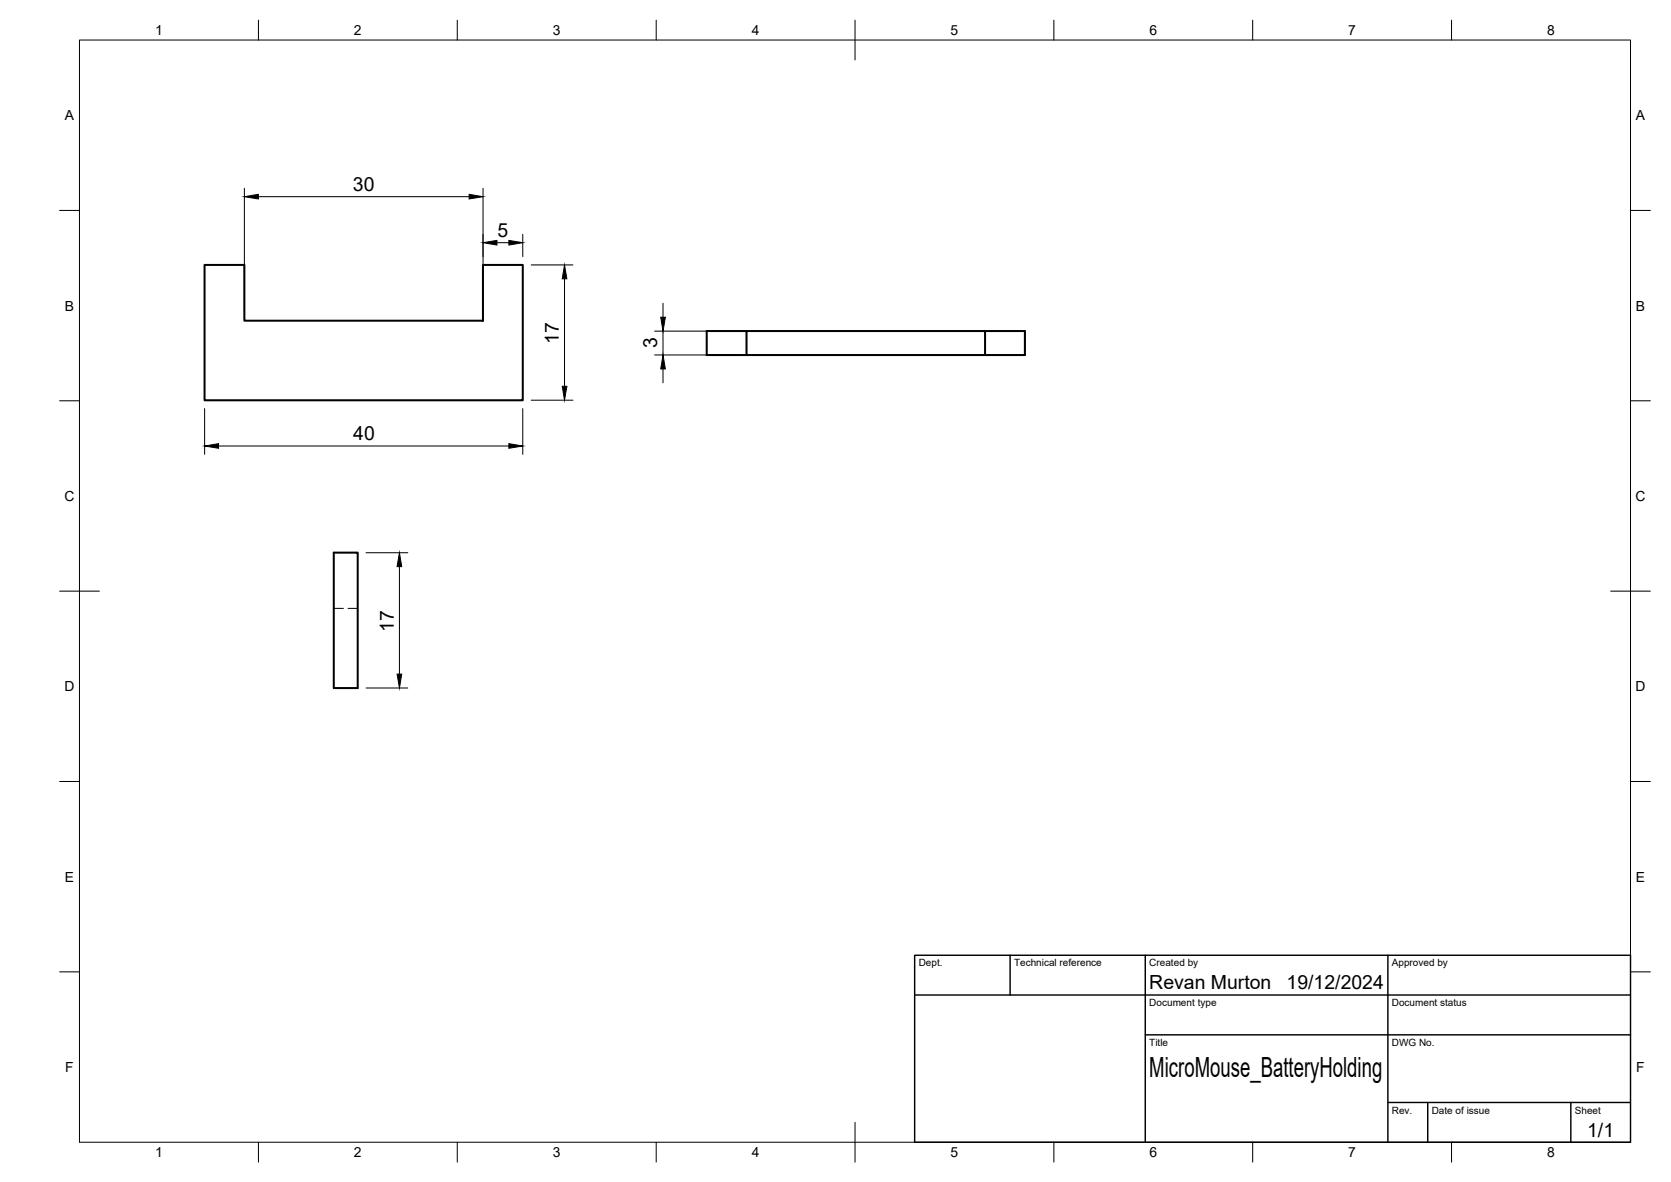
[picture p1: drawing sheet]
<svg xmlns="http://www.w3.org/2000/svg" width="420mm" height="297mm" viewBox="0 0 420 297" stroke-linecap="round" stroke-linejoin="round" font-family="sans-serif">
<!-- layer: Visible -->
<path d="M51.4 66.6h10v14h60v-14h10v34h-80zM177.7 83.2h10v6h-10zM187.7 89.2h70v-6h-10v6M187.7 83.2h60M83.9 138.9h6v34h-6z" fill="none" stroke="#000" stroke-width=".51"/>
<!-- layer: Hidden -->
<path d="M83.9 152.9h2.4M87.5 152.9h2.4" fill="none" stroke="#000" stroke-width=".25"/>
<!-- layer: BORDER -->
<g fill="none" stroke="#000" stroke-width=".25">
<path d="M20 10.1h390v276.9h-390zM65 5.1v5M115 5.1v5M165 5.1v5M215 5.1v10M265 5.1v5M315 5.1v5M365 5.1v5M15 52.9h5M410 52.9h5M15 100.7h5M410 100.7h5"/>
<path d="M15 148.6h10M405 148.6h10M15 196.4h5M410 196.4h5M15 244.2h5M410 244.2h5M65 287v5M115 287v5M165 287v5M215 282.1v9.9M265 287v5M315 287v5"/>
<path d="M365 287v5"/>
</g>
<!-- layer: TITLEBLOCK -->
<path d="M230 240.1h180v46.9h-180zM230 250h180M254 240.1v9.9M288 240.1v46.9M349 240.1v46.9M288 260.1h122M349 277.1h61M359 277.1v9.9M395 277.1v9.9" fill="none" stroke="#000" stroke-width=".36"/>
<!-- layer: FD_Dimensions -->
<g fill="none" stroke="#000" stroke-width=".25">
<path d="M61.4 47.3v31.2M65 49.4h53M121.5 47.3v31.2M131.4 58.9v5.6M124.9 61h3.1M133.6 66.6h10.5M141.9 70.1v27M166.7 76.2v3.5M164.6 83.2h21M164.6 89.2h21M166.7 83.2v6M166.7 92.7v3.5"/>
<path d="M51.5 102.7v11.5M54.9 112.1h73.1M131.4 102.7v11.5M133.6 100.6h10.5M92 138.9h10.5M100.4 142.4v27M92 172.9h10.5"/>
</g>
<path d="M61.4 49.4l3.6-.6v1.2zM118 48.8l3.5 .6-3.5 .6zM121.5 61l3.4-.6v1.2zM128 60.4l3.4 .6-3.4 .6zM141.9 66.6l.6 3.5h-1.1zM166.1 79.7h1.2l-.6 3.5zM141.4 97.1h1.1l-.6 3.5zM166.7 89.2l.6 3.5h-1.2zM51.5 112.1l3.4-.6v1.2zM128 111.5l3.4 .6-3.4 .6zM100.4 138.9l.6 3.5h-1.2zM99.8 169.4h1.2l-.6 3.5z" fill="#000" stroke="#000" stroke-width=".25"/>
<text font-size="7" x="289" y="270.6">MicroMouse_BatteryHolding</text>
<g font-size="4.9">
<text x="88.8" y="47.9">30</text>
<text x="125.1" y="59.5">5</text>
<text x="140.5" y="86.5" transform="rotate(-90 140.5 86.5)">17</text>
<text x="165.2" y="87.6" transform="rotate(-90 165.2 87.6)">3</text>
<text x="88.8" y="110.6">40</text>
<text x="99" y="158.8" transform="rotate(-90 99 158.8)">17</text>
<text x="289" y="248.5">Revan Murton</text>
<text x="323.5" y="248.5">19/12/2024</text>
<text x="399.1" y="285.7">1/1</text>
</g>
<g font-size="3.5">
<text x="39" y="8.8">1</text>
<text x="89" y="8.8">2</text>
<text x="139" y="8.8">3</text>
<text x="189" y="8.8">4</text>
<text x="239" y="8.8">5</text>
<text x="289" y="8.8">6</text>
<text x="339" y="8.8">7</text>
<text x="389" y="8.8">8</text>
<text x="16.3" y="30.2">A</text>
<text x="411.3" y="30.2">A</text>
<text x="16.3" y="78">B</text>
<text x="411.3" y="78">B</text>
<text x="16.2" y="125.9">C</text>
<text x="411.2" y="125.9">C</text>
<text x="16.2" y="173.7">D</text>
<text x="411.2" y="173.7">D</text>
<text x="16.3" y="221.6">E</text>
<text x="411.3" y="221.6">E</text>
<text x="16.4" y="269.4">F</text>
<text x="411.4" y="269.4">F</text>
<text x="39" y="290.8">1</text>
<text x="89" y="290.8">2</text>
<text x="139" y="290.8">3</text>
<text x="189" y="290.8">4</text>
<text x="239" y="290.8">5</text>
<text x="289" y="290.8">6</text>
<text x="339" y="290.8">7</text>
<text x="389" y="290.8">8</text>
</g>
<g font-size="2.5">
<text x="231" y="242.9">Dept.</text>
<text x="255" y="242.9">Technical reference</text>
<text x="289" y="242.9">Created by</text>
<text x="350" y="242.9">Approved by</text>
<text x="289" y="252.8">Document type</text>
<text x="350" y="252.8">Document status</text>
<text x="289" y="262.9">Title</text>
<text x="350" y="262.9">DWG No.</text>
<text x="350" y="279.9">Rev.</text>
<text x="360" y="279.9">Date of issue</text>
<text x="396" y="279.9">Sheet</text>
</g>
</svg>
